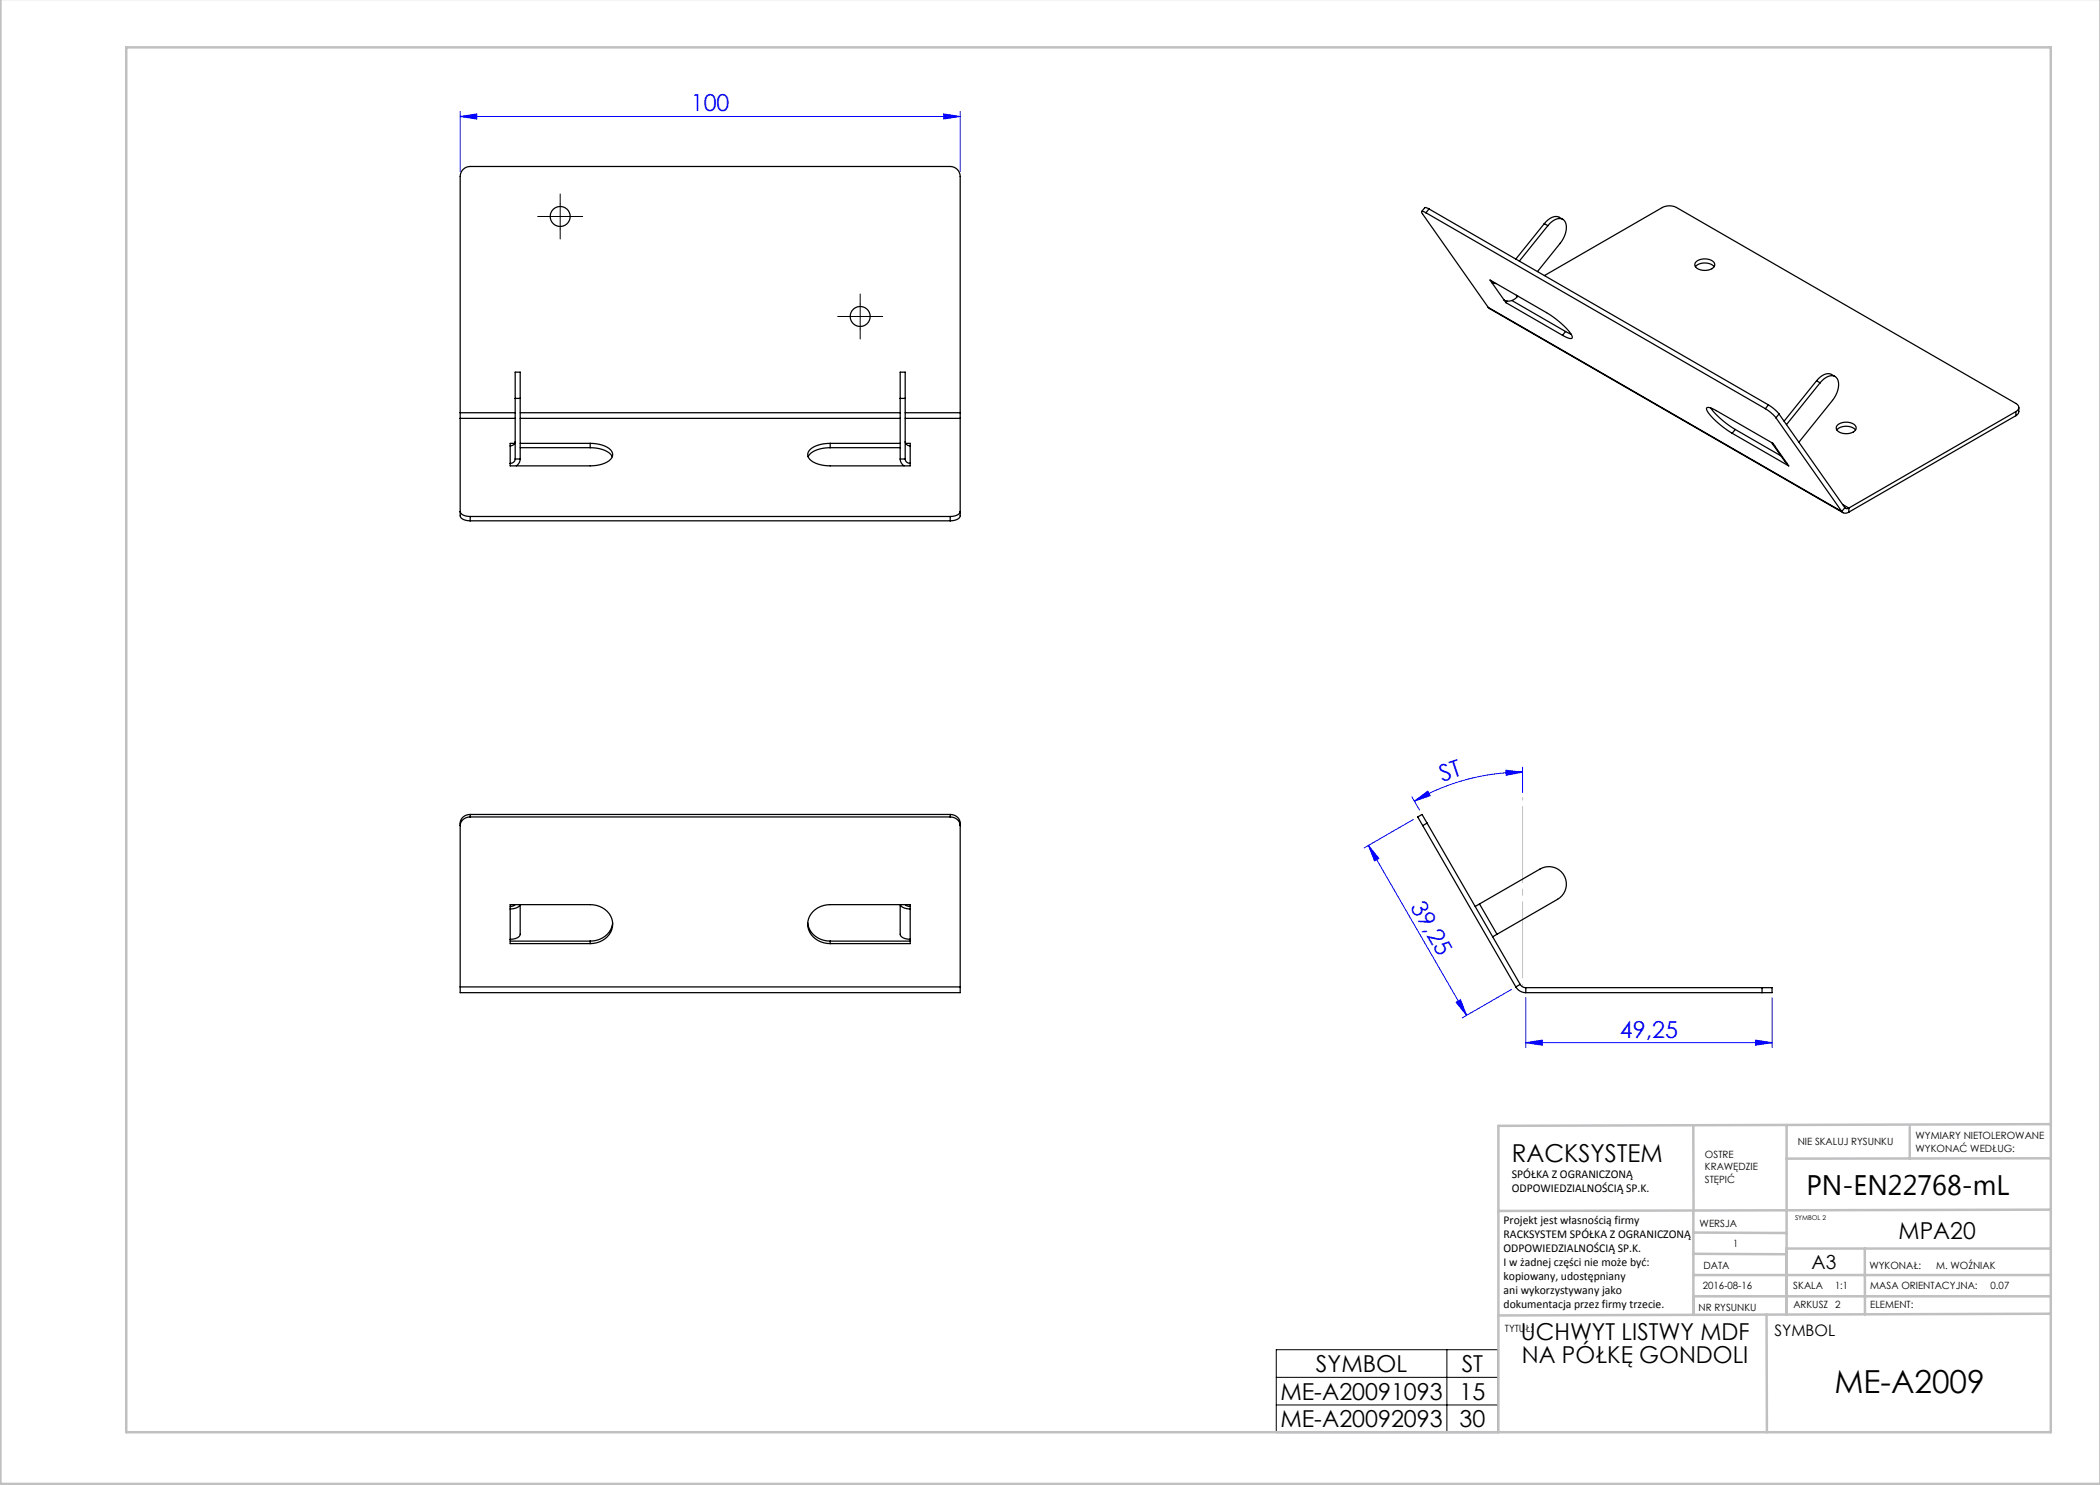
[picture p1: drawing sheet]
<svg xmlns="http://www.w3.org/2000/svg" width="420mm" height="297mm" viewBox="0 0 420 297" stroke-linecap="round" stroke-linejoin="round" font-family="sans-serif">
<g fill="none" stroke="#00f" stroke-width=".2">
<path d="M92 23.3l3.3-.5v1zM92 22.3v12M92 23.3h100M188.7 22.8l3.3 .5-3.3 .5zM192 22.3v12M282.4 159.4l1.5 2.6M301.2 154l3.3 .4-3.3 .7zM304.5 154.4a43.3 43.3 0 0 0-21.6 5.8M304.5 153.4v5.1M273.7 169.1l2.1 2.6-.9 .5zM273.7 169.1l19.6 34M282.7 163.9l-9.9 5.7"/>
<path d="M282.9 160.2l2.7-2 .4 .9zM302.3 197.9l-9.8 5.7M305.2 199.5v10M354.4 199.5v10M291.2 200.5l.9-.5 1.2 3.1zM305.2 208.5l3.3-.5v1zM305.2 208.5h49.2M351.1 208l3.3 .5-3.3 .5z"/>
</g>
<path d="M109.5 43.3h5M112 40.8v5M169.5 63.3h5M172 60.8v5M255.3 269.9h44.3v16.6h-44.3zM255.3 275.5h44.3M289.4 269.9v16.6M255.3 281h44.3" fill="none" stroke="#000" stroke-width=".2"/>
<path d="M109.5 43.3h-2M112 40.8v-2M112 45.8v2M114.5 43.3h2M169.5 63.3h-2M172 60.8v-2M172 65.8v2M174.5 63.3h2" fill="none" stroke="#000" stroke-width=".2" stroke-dasharray="15.2 1.3 1.3 1.3"/>
<path d="M304.5 197.4v-37.9" fill="none" stroke="#c0c0c0" stroke-width=".2" stroke-dasharray="15.2 1.3 1.3 1.3" stroke-dashoffset="-1.8"/>
<g fill="none" stroke="#c0c0c0" stroke-width=".5">
<path d="M.1 -.1v296.9h419.9M25.2 9.5h385v276.9h-385zM338.7 225.2v16.9M357.3 225v37.9M382 225.4v6.3M410.1 224.8l-110.4 .4v61.2M410.1 231.7h-52.8M338.7 259.3h71.5M338.7 255h71.5M338.7 250.8l18.6 .1M338.7 246.5l18.6 .1M338.7 242.1v20.9"/>
<path d="M373 249.7v13.2M410.1 241.9l-110.4 .3M410.2 249.7h-52.9v13.2M353.3 262.9l.1 23.5M410.2 262.7l-110.5 .4"/>
</g>
<g fill="#00f">
<path d="M301.2 154l3.3 .4-3.3 .7zM282.9 160.2l2.7-2 .4 .9z"/>
<path d="M291.2 200.5l.9-.5 1.2 3.1zM273.7 169.1l2.1 2.6-.9 .5z"/>
<path d="M92 23.3l3.3-.5v1zM188.7 22.8l3.3 .5-3.3 .5z"/>
<path d="M305.2 208.5l3.3-.5v1zM351.1 208l3.3 .5-3.3 .5z"/>
</g>
<g fill="none" stroke="#000" stroke-width=".25">
<path d="M285.2 42.6l-.7-.3h-.2l.2 .4 13.1 18.8M285.2 42.6l67.9 39.1M285.8 41.8l-.8-.3-.7 .8M285.8 41.8l-.6 .8M285.8 41.8l67.9 39.2M298.5 56.3l-.1 .2 .8 .2M303.3 59.1l.2 .2M303.5 59.3a2.18 2.18 0 0 1-2.7 .7M303.6 59.2l-.1 .1M308.9 44.7l-5.7 7.1M308.9 44.7l.7 .4M308.9 55.1l23.6-13.6a3.1 3.1 0 0 1 2.8 0l67.9 39.2a.86 .86 0 0 1 .6 .8 .86 .86 0 0 1-.6 .8"/>
<path d="M309.6 45.1a2.58 2.58 0 0 1 3-1.2 2.69 2.69 0 0 1 .3 3.3l-.9 1.5-4.5 5.6M309.6 45.1l-5.7 7.1M312.6 43.9a2.24 2.24 0 0 0-3.4 .4l-.3 .4M339.1 53.3a2.71 2.71 0 0 1 3.7 0M339.3 52.3a2.74 2.74 0 0 1 3.6 .3 1.12 1.12 0 0 1-1.2 1.4 2.26 2.26 0 0 1-2.7-1zM103 79.7v-5.3h1v5.3M103 79.7h1M103 79.7v12.1M104 79.7v12.1M180 79.7v-5.3h1v5.3M180 79.7v12.1M180 79.7h1"/>
<path d="M181 79.7v12.1M297.6 61.5l71 41M297.6 61.5l70.8 40.8M301.2 60.5l-3.2-4.5 11.3 6.5a15.2 15.2 0 0 1 5.1 4.7v.5h-.4l-1.5-.6M301.2 60.5l11.3 6.6M301.4 60.2l-.2 .3M302.4 60.1l10.7 6.2M313.1 66.3l1.1 .5M313.1 66.3l-.6 .8M363.3 76.2l-6.5 8M363.3 76.2l.7 .4M364 76.6a2.58 2.58 0 0 1 3-1.3 2.69 2.69 0 0 1 .4 3.3l-.9 1.5-6.7 8.3"/>
<path d="M364 76.6l-6.7 8.3M367 75.3a2.24 2.24 0 0 0-3.3 .4l-.4 .5M92 83.7v19.5a1.79 1.79 0 0 0 2 1M92 82.5v1.2M92 82.5v-47.2a2 2 0 0 1 2-2h96a2 2 0 0 1 2 2v47.2M92 83.7h11M92 82.5h11M102.9 88.7h-.9v4.5h16a5.4 5.4 0 0 0 4.4-1.6 1.49 1.49 0 0 0-1-2.2l-1.5-.5-1.9-.2M103 88.3a.94 .94 0 0 1-1 .9M103 91.8a.94 .94 0 0 1-1 .9M103 91.8h1M104 91.8l-.1 .7-.6 .7"/>
<path d="M104 83.7h76M104 88.7h14M104 89.5h14M104 82.5h76M118 89.5a4.7 4.7 0 0 1 4.5 1.9M118 88.7v.8M166 88.7a5.4 5.4 0 0 0-4.3 1.6 1.49 1.49 0 0 0 .9 2.1l1.6 .6 1.2 .1 16.6 .1v-4.5h-.9M166 89.5a4.7 4.7 0 0 0-4.4 1.9M166 88.7v.8M166 88.7h14M166 89.5h14M180 91.8l.2 .7 .6 .7"/>
<path d="M180 91.8h1M181 91.8a.94 .94 0 0 0 1 .9M181 88.3a.94 .94 0 0 0 1 .9M181 83.7h11M181 82.5h11M192 83.7v19.5a1.79 1.79 0 0 1-2 1M192 82.5v1.2M342.1 81.6a16.8 16.8 0 0 0 5 4.3M346.4 86.7a15.2 15.2 0 0 1-5.1-4.7v-.4l.3-.1 1.2 .4 11.8 6.8 .3 .5M346.4 86.7l11.4 6.5-2.9-4M347.1 85.9l-.7 .8M347.1 85.9l9.1 5.3"/>
<path d="M353.1 81.7l1.2 .9 .9 1M353.7 81l1.2 .8 .9 1M353.7 81l-.6 .7M354.4 88.6l.5 .6M354.5 88.8l2.5 3.5 .4 .4M355.2 83.6l13.2 18.7M355.8 82.8l-.6 .8M355.8 82.8l13.2 18.7M367.4 86a2.71 2.71 0 0 1 3.7 0M367.6 85a2.74 2.74 0 0 1 3.6 .3 1.12 1.12 0 0 1-1.2 1.4 2.26 2.26 0 0 1-2.8-1.1zM403.2 82.3l-33.4 19.3M403.2 82.3v.8"/>
<path d="M403.2 83.1l-33.4 19.3M403.8 81.5l-.1 1-.5 .6M92 102.3a1.79 1.79 0 0 0 2 1M94 103.3v.9M94 103.3h96M94 104.2h96M190 103.3v.9M192 102.3a1.79 1.79 0 0 1-2 1M368.4 102.3a1 1 0 0 0 1.4 .1M368.5 100.9l1.3 .7M369 101.5a.57 .57 0 0 0 .8 .1M369 101.5l-.6 .8"/>
<path d="M369.8 101.6v.8M94 163.4a1.88 1.88 0 0 0-2 1.7M94 162.9a1.88 1.88 0 0 0-2 1.7v32.8M94 163.4h96M94 162.9v.5M94 162.9h96M190 163.4a1.88 1.88 0 0 1 2 1.7M190 162.9a1.88 1.88 0 0 1 2 1.7v32.8M190 162.9v.5M284.5 165.1l18.7 32.3M285.4 164.6l-1-1.7-.9 .5 1 1.7M285.4 164.6l-.9 .5"/>
<path d="M285.4 164.6l18.6 32.3M92 197.4v1.1h100v-1.1M92 197.4h100M102 180.9h16a4.1 4.1 0 0 1 4.4 5 4.4 4.4 0 0 1-4.4 2.8h-16zM102 188.2h16M103 180.9l-.4 .3-.6 .1M104 180.9a1.95 1.95 0 0 1-2 .9M104 180.9v6a1.79 1.79 0 0 1-2 1M118 188.2v.5M122.5 184.6a4.2 4.2 0 0 1-4.5 3.6M161.5 184.6a4.2 4.2 0 0 0 4.5 3.6M162.6 182.3a4.8 4.8 0 0 1 3.4-1.4h16v7.8h-16a4.1 4.1 0 0 1-4.3-5z"/>
<path d="M166 188.2v.5M166 188.2h16M181.1 180.9l.4 .3 .5 .1M182 181.8a2.02 2.02 0 0 1-2-.9v6a1.79 1.79 0 0 0 2 1M295.9 180.8l-.9 .5M295.9 180.8l12.1-7a3.5 3.5 0 0 1 4.8 1.3 3.5 3.5 0 0 1-1.3 4.8l-12.1 7M295.9 180.8l3.5 6.1M299.4 186.9l-.9 .5M303.2 197.4a2.3 2.3 0 0 0 2 1.1M304 196.9a1.3 1.3 0 0 0 1.2 .6M304 196.9l-.8 .5M305.2 198.5h47.2"/>
<path d="M305.2 197.5v1M305.2 197.5h47.2M352.4 197.5h2v1h-2M352.4 197.5v1"/>
<circle cx="112" cy="43.3" r="2"/>
<circle cx="172" cy="63.3" r="2"/>
</g>
<text font-size="6.3" x="366.9" y="278.5">ME-A2009</text>
<text font-size="5.6" x="361.3" y="239.1">PN-EN22768-mL</text>
<text font-size="4.9" x="302.4" y="232.4">RACKSYSTEM</text>
<g font-size="4.7" fill="#00f">
<text x="138.2" y="22.3">100</text>
<text x="288.5" y="156.4" transform="rotate(-18 288.5 156.4)">ST</text>
<text x="282" y="181.4" transform="rotate(60 282 181.4)">39,25</text>
<text x="324" y="207.5">49,25</text>
</g>
<g font-size="4.7">
<text x="379.7" y="247.8">MPA20</text>
<text x="304.2" y="268.1">UCHWYT LISTWY MDF</text>
<text x="263.2" y="274.4">SYMBOL</text>
<text x="292.3" y="274.4">ST</text>
<text x="304.4" y="272.6">NA PÓŁKĘ GONDOLI</text>
<text x="256.1" y="279.9">ME-A20091093</text>
<text x="291.9" y="279.9">15</text>
<text x="256.1" y="285.4">ME-A20092093</text>
<text x="291.9" y="285.4">30</text>
</g>
<text font-size="3.9" x="362.3" y="253.8">A3</text>
<text font-size="3.2" x="354.9" y="267.2">SYMBOL</text>
<g font-size="2.4">
<text x="302.4" y="235.6">SPÓŁKA Z OGRANICZONĄ</text>
<text x="302.4" y="238.4">ODPOWIEDZIALNOŚCIĄ SP.K.</text>
<text x="300.7" y="244.7">Projekt jest własnością firmy</text>
<text x="300.7" y="247.5">RACKSYSTEM SPÓŁKA Z OGRANICZONĄ</text>
<text x="300.7" y="250.3">ODPOWIEDZIALNOŚCIĄ SP.K.</text>
<text x="300.7" y="253.1">I w żadnej części nie może być:</text>
<text x="300.7" y="256">kopiowany, udostępniany</text>
<text x="300.7" y="258.8">ani wykorzystywany jako</text>
<text x="300.7" y="261.6">dokumentacja przez firmy trzecie.</text>
</g>
<g font-size="2">
<text x="383.1" y="227.9">WYMIARY NIETOLEROWANE</text>
<text x="341" y="231.6">OSTRE</text>
<text x="359.5" y="228.9">NIE SKALUJ RYSUNKU</text>
<text x="383.1" y="230.4">WYKONAĆ WEDŁUG:</text>
<text x="341" y="234.1">KRAWĘDZIE</text>
<text x="341" y="236.6">STĘPIĆ</text>
<text x="339.9" y="245.4">WERSJA</text>
<text x="346.6" y="249.5">1</text>
<text x="340.6" y="257.7">2016-08-16</text>
<text x="340.7" y="253.8">DATA</text>
<text x="358.7" y="257.7">SKALA</text>
<text x="367" y="257.7">1:1</text>
<text x="373.9" y="253.8">WYKONAŁ:</text>
<text x="374.1" y="257.7">MASA ORIENTACYJNA:</text>
<text x="387.2" y="253.8">M. WOŹNIAK</text>
<text x="398.1" y="257.7">0.07</text>
<text x="339.7" y="262.3">NR RYSUNKU</text>
<text x="358.7" y="261.7">ARKUSZ 2</text>
<text x="374.1" y="261.7">ELEMENT:</text>
<text x="301" y="266.4">TYTUŁ:</text>
</g>
<text font-size="1.3" x="359" y="244">SYMBOL 2</text>
</svg>
